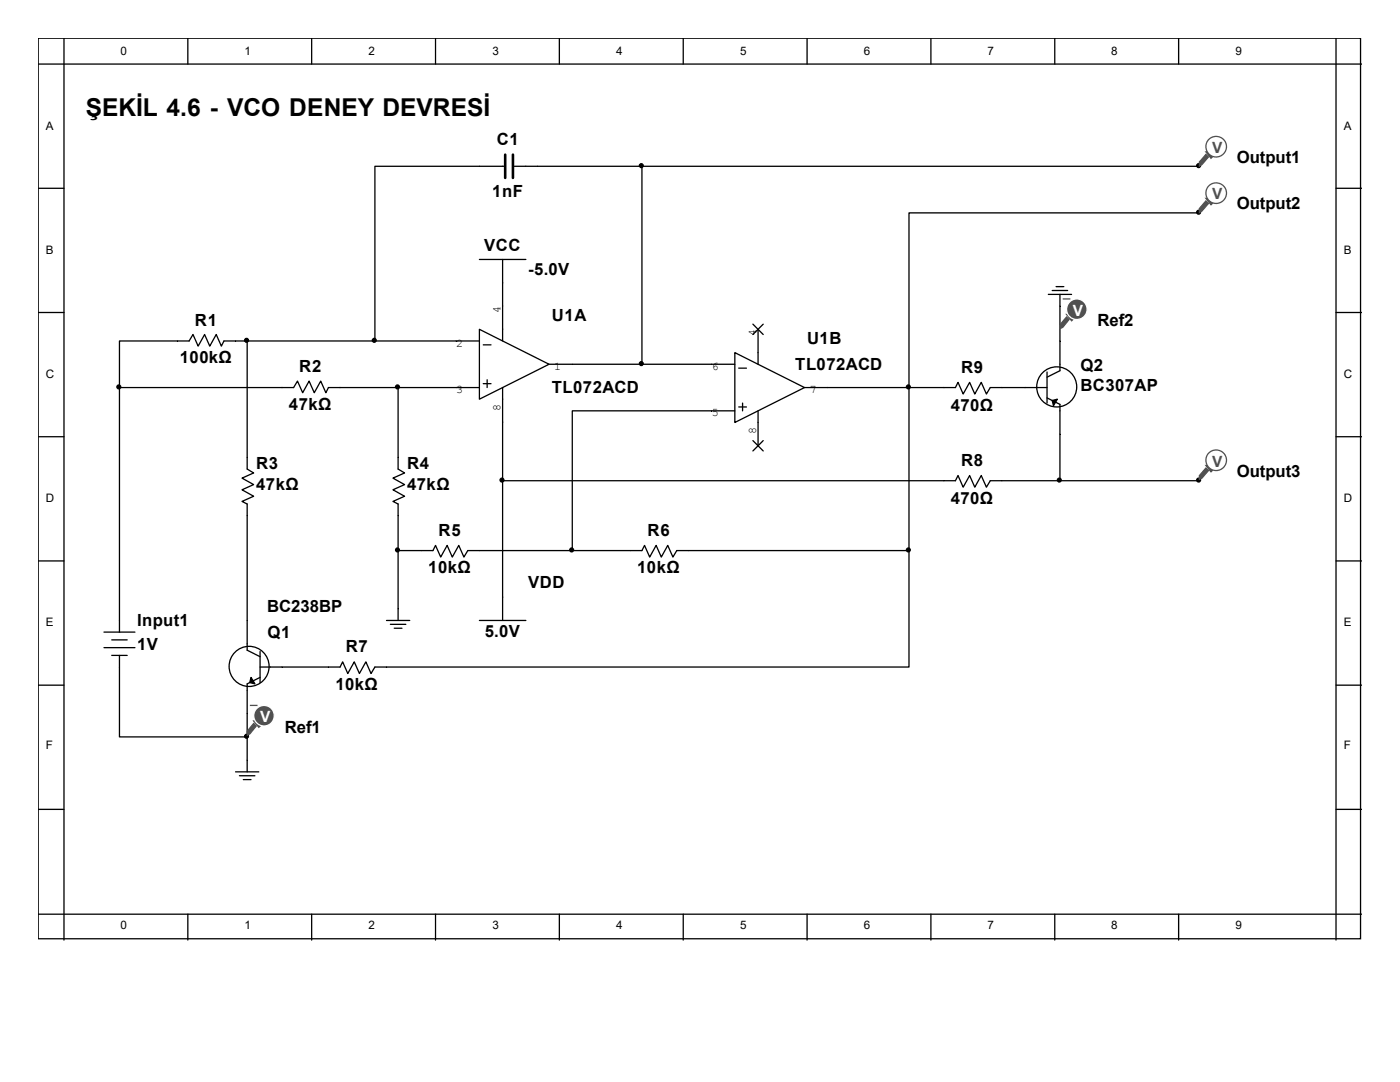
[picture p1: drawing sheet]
<svg xmlns="http://www.w3.org/2000/svg" width="279mm" height="216mm" viewBox="0 0 279 216" stroke-linecap="round" stroke-linejoin="round" font-family="sans-serif">
<g fill="none" stroke="#000" stroke-width=".26">
<path d="M7.6 7.6h263.9v179.7h-263.9zM7.6 12.8h264.2M12.8 7.6v180M37.5 7.6v5.2M62.2 7.6v5.2M86.9 7.6v5.2M111.6 7.6v5.2M136.4 7.6v5.2M161.1 7.6v5.2M185.8 7.6v5.2M210.5 7.6v5.2M235.2 7.6v5.2"/>
<path d="M266.6 7.6v180M7.6 37.6h5.2M100.8 33.2h-26v34.8M102.4 33.2h136.9M128.1 33.2v39.5M266.6 37.6h5.2M95.7 51.8h9.2M100.3 51.8v16.2M209.2 58.7h4.6M210 58h3.1M210.8 57.2h1.5M211.5 58.7v15.3l-2.5 1.3"/>
<path d="M239.3 42.5h-57.9v67.4M7.6 62.4h5.2M23.8 77.3h34.8l.8-1.3 1 2.4 1.3-2.4 1 2.4 1.3-2.4 1 2.4 .6-1.1h30.1M23.8 77.3v48.8M49.3 68v25.6l1.3 .8-2.3 1 2.3 1.3-2.3 1 2.3 1.3-2.3 1.1 1 .5v29.1l2.6 1.3M79.5 77.3v16.3l1.2 .8-2.3 1 2.3 1.3-2.3 1 2.3 1.3-2.3 1.1 1.1 .5v23.2M95.7 65.7l13.9 7-13.9 7zM95.7 68h-51l-.5 1.1-1-2.4-1.3 2.4-1.1-2.4-1.3 2.4-1-2.4-.8 1.3h-13.9v9.3M96.4 68.8h1.6M96.4 76.6h1.6M97.2 75.8v1.5M100.3 77.3v46.5"/>
<path d="M109.6 72.7h37.1M146.7 70.4l13.9 6.9-13.9 7zM147.4 73.5h1.6M150.3 64.7l2 2M151.3 65.7v7M152.3 64.7l-2 2M160.6 77.3h30.1l.5-1 1 2.3 1.3-2.3 1 2.3 1.3-2.3 1.1 2.3 .7-1.3h11.4M209 74.2v6.2M209 79.4l2.5 1.3v15.2M266.6 62.4h5.2M7.6 87.1h5.2M100.3 95.9h90.4l.5-1 1 2.3 1.3-2.3 1 2.3 1.3-2.3 1.1 2.3 .7-1.3h41.7"/>
<path d="M146.7 82h-32.5v27.9M147.4 81.2h1.6M148.2 80.4v1.6M150.3 87.9l2 2.1M151.3 82v7M152.3 87.9l-2 2.1M266.6 87.1h5.2M7.6 111.9h5.2M79.5 109.9h6.9l.5-1.1 1.1 2.4 1.2-2.4 1.1 2.4 1.3-2.4 1 2.4 .8-1.3h34.7l.5-1.1 1.1 2.4 1.2-2.4 1.1 2.4 1.3-2.4 1 2.4 .8-1.3h46.3M181.4 109.9v23.2h-106.6l-.8 1.3-1-2.3-1.3 2.3-1-2.3-1.3 2.3-1-2.3-.5 1h-16M266.6 111.9h5.2M7.6 136.7h5.2"/>
<path d="M20.8 126.1h6.1M20.8 129.2h6.1M22.3 127.7h3.1M22.3 130.8h3.1M23.8 130.8v16.2h25.5M51.9 130v6.2M51.9 135.2l-2.6 1.3v17.5M77.1 123.8h4.7M77.9 124.6h3.1M78.7 125.4h1.5M95.7 123.8h9.2M266.6 136.7h5.2"/>
<path d="M47 154h4.6M47.8 154.8h3.1M48.6 155.6h1.5M7.6 161.5h5.2M266.6 161.5h5.2M7.6 182.4h264.2M37.5 182.4v5.2M62.2 182.4v5.2M86.9 182.4v5.2M111.6 182.4v5.2M136.4 182.4v5.2M161.1 182.4v5.2"/>
<path d="M185.8 182.4v5.2M210.5 182.4v5.2M235.2 182.4v5.2"/>
<circle cx="210.9" cy="77.2" r="4"/>
<circle cx="49.7" cy="133" r="4"/>
</g>
<g fill="#000" stroke="#000" stroke-width=".26">
<path d="M210 79.9l1-.2-.8 1.2zM50.1 135.2l.8 1.3-1.1-.3z"/>
<circle cx="128" cy="33.1" r=".39"/>
<circle cx="239.2" cy="33.1" r=".39"/>
<circle cx="239.2" cy="42.3" r=".39"/>
<circle cx="23.7" cy="77.2" r=".39"/>
<circle cx="49.2" cy="67.9" r=".39"/>
<circle cx="74.7" cy="67.9" r=".39"/>
<circle cx="79.3" cy="77.2" r=".39"/>
<circle cx="128" cy="72.6" r=".39"/>
<circle cx="181.3" cy="77.2" r=".39"/>
<circle cx="100.2" cy="95.8" r=".39"/>
<circle cx="211.4" cy="95.8" r=".39"/>
<circle cx="239.2" cy="95.8" r=".39"/>
<circle cx="79.3" cy="109.7" r=".39"/>
<circle cx="114.1" cy="109.7" r=".39"/>
<circle cx="181.3" cy="109.7" r=".39"/>
<circle cx="49.2" cy="146.9" r=".39"/>
</g>
<path d="M100.8 30.9v4.6M102.4 30.9v4.6" fill="none" stroke="#000" stroke-width=".52"/>
<path d="M50.6 144.4l.5 .5-1.2 1.5-.5 .3v-.8z" fill-rule="evenodd" fill="#505050"/>
<path d="M50.6 144.4l.5 .5-1.2 1.5-.5 .3v-.8z" fill="none" stroke="#505050" stroke-width=".25"/>
<path d="M50.6 143.8h.3l1 1.1-.3 .2z" fill-rule="evenodd" fill="#505050"/>
<path d="M50.6 143.8h.3l1 1.1-.3 .2z" fill="none" stroke="#505050" stroke-width=".25"/>
<circle cx="52.7" cy="142.8" r="2.05" fill="#505050"/>
<circle cx="52.7" cy="142.8" r="2.05" fill="none" stroke="#fff" stroke-width=".25"/>
<path d="M49.9 140.8h1.5" fill="none" stroke="#505050" stroke-width=".25"/>
<path d="M212.9 63.2l.5 .6-1.3 1.5-.6 .3v-.8z" fill-rule="evenodd" fill="#505050"/>
<path d="M212.9 63.2l.5 .6-1.3 1.5-.6 .3v-.8z" fill="none" stroke="#505050" stroke-width=".25"/>
<path d="M212.9 62.7h.2l1 1.1-.2 .2z" fill-rule="evenodd" fill="#505050"/>
<path d="M212.9 62.7h.2l1 1.1-.2 .2z" fill="none" stroke="#505050" stroke-width=".25"/>
<circle cx="214.9" cy="61.7" r="2.05" fill="#505050"/>
<circle cx="214.9" cy="61.7" r="2.05" fill="none" stroke="#fff" stroke-width=".25"/>
<path d="M212.1 59.6h1.5" fill="none" stroke="#505050" stroke-width=".25"/>
<path d="M240.7 30.8l.5 .5-1.3 1.6-.5 .2v-.8z" fill-rule="evenodd" fill="#505050"/>
<path d="M240.7 30.8l.5 .5-1.3 1.6-.5 .2v-.8z" fill="none" stroke="#505050" stroke-width=".25"/>
<path d="M240.7 30.3h.2l1 1-.2 .3z" fill-rule="evenodd" fill="#505050"/>
<path d="M240.7 30.3h.2l1 1-.2 .3z" fill="none" stroke="#505050" stroke-width=".25"/>
<circle cx="242.7" cy="29.3" r="2.06" fill="#fff"/>
<circle cx="242.7" cy="29.3" r="2.06" fill="none" stroke="#505050" stroke-width=".25"/>
<path d="M240.7 40.1l.5 .5-1.3 1.5-.5 .3v-.8z" fill-rule="evenodd" fill="#505050"/>
<path d="M240.7 40.1l.5 .5-1.3 1.5-.5 .3v-.8z" fill="none" stroke="#505050" stroke-width=".25"/>
<path d="M240.7 39.6h.2l1 1-.2 .3z" fill-rule="evenodd" fill="#505050"/>
<path d="M240.7 39.6h.2l1 1-.2 .3z" fill="none" stroke="#505050" stroke-width=".25"/>
<circle cx="242.7" cy="38.5" r="2.06" fill="#fff"/>
<circle cx="242.7" cy="38.5" r="2.06" fill="none" stroke="#505050" stroke-width=".25"/>
<path d="M240.7 93.4l.5 .5-1.3 1.5-.5 .3v-.8z" fill-rule="evenodd" fill="#505050"/>
<path d="M240.7 93.4l.5 .5-1.3 1.5-.5 .3v-.8z" fill="none" stroke="#505050" stroke-width=".25"/>
<path d="M240.7 92.9h.2l1 1-.2 .2z" fill-rule="evenodd" fill="#505050"/>
<path d="M240.7 92.9h.2l1 1-.2 .2z" fill="none" stroke="#505050" stroke-width=".25"/>
<circle cx="242.7" cy="91.8" r="2.06" fill="#fff"/>
<circle cx="242.7" cy="91.8" r="2.06" fill="none" stroke="#505050" stroke-width=".25"/>
<text font-size="4.9" x="17.1" y="23.2">ŞEKİL 4.6 - VCO DENEY DEVRESİ</text>
<g font-size="3.4">
<text x="246.8" y="32.4">Output1</text>
<text x="246.8" y="41.8">Output2</text>
<text x="219" y="65">Ref2</text>
<text x="246.8" y="95.2">Output3</text>
<text x="56.8" y="146.3">Ref1</text>
</g>
<g font-size="3.3">
<text x="99.1" y="29">C1</text>
<text x="98.3" y="39.2">1nF</text>
<text x="96.6" y="50.1">VCC</text>
<text x="105.4" y="54.9">-5.0V</text>
<text x="38.9" y="65">R1</text>
<text x="110.1" y="64">U1A</text>
<text x="161.1" y="68.6">U1B</text>
<text x="35.9" y="72.5">100kΩ</text>
<text x="59.7" y="74.3">R2</text>
<text x="158.7" y="73.7">TL072ACD</text>
<text x="191.8" y="74.5">R9</text>
<text x="215.6" y="74">Q2</text>
<text x="57.7" y="81.7">47kΩ</text>
<text x="110.1" y="78.4">TL072ACD</text>
<text x="189.7" y="82">470Ω</text>
<text x="215.6" y="78.1">BC307AP</text>
<text x="51.1" y="93.6">R3</text>
<text x="81.2" y="93.6">R4</text>
<text x="191.8" y="93">R8</text>
<text x="51.1" y="97.7">47kΩ</text>
<text x="81.2" y="97.7">47kΩ</text>
<text x="189.7" y="100.5">470Ω</text>
<text x="87.5" y="107">R5</text>
<text x="129.2" y="107">R6</text>
<text x="85.5" y="114.4">10kΩ</text>
<text x="105.4" y="117.3">VDD</text>
<text x="127.2" y="114.4">10kΩ</text>
<text x="27.4" y="125">Input1</text>
<text x="53.3" y="122.1">BC238BP</text>
<text x="27.4" y="129.6">1V</text>
<text x="53.4" y="127.3">Q1</text>
<text x="69" y="130.1">R7</text>
<text x="96.7" y="127">5.0V</text>
<text x="66.9" y="137.6">10kΩ</text>
</g>
<g font-size="3.1" fill="#505050">
<text x="241.9" y="30.5">V</text>
<text x="241.9" y="39.8">V</text>
<text x="241.9" y="93.1">V</text>
</g>
<g font-size="3.1" fill="#fff">
<text x="214.1" y="63">V</text>
<text x="51.9" y="144.1">V</text>
</g>
<g font-size="2.3">
<text x="24" y="11">0</text>
<text x="48.8" y="11">1</text>
<text x="73.5" y="11">2</text>
<text x="98.3" y="11">3</text>
<text x="123" y="11">4</text>
<text x="147.7" y="11">5</text>
<text x="172.4" y="11">6</text>
<text x="197.1" y="11">7</text>
<text x="221.8" y="11">8</text>
<text x="246.6" y="11">9</text>
<text x="9.1" y="25.9">A</text>
<text x="268.2" y="25.9">A</text>
<text x="9.1" y="50.7">B</text>
<text x="268.2" y="50.7">B</text>
<text x="99.9" y="62.4" transform="rotate(-90 99.9 62.4)">4</text>
<text x="91.1" y="69.2">2</text>
<text x="150.9" y="67" transform="rotate(-90 150.9 67)">4</text>
<text x="9.1" y="75.4">C</text>
<text x="110.6" y="73.8">1</text>
<text x="142" y="73.8">6</text>
<text x="268.2" y="75.4">C</text>
<text x="91.1" y="78.5">3</text>
<text x="99.9" y="81.9" transform="rotate(-90 99.9 81.9)">8</text>
<text x="142" y="83.1">5</text>
<text x="161.6" y="78.5">7</text>
<text x="150.9" y="86.5" transform="rotate(-90 150.9 86.5)">8</text>
<text x="9.1" y="100.1">D</text>
<text x="268.2" y="100.1">D</text>
<text x="9.1" y="124.8">E</text>
<text x="268.2" y="124.8">E</text>
<text x="9.1" y="149.5">F</text>
<text x="268.2" y="149.5">F</text>
<text x="24" y="185.3">0</text>
<text x="48.8" y="185.3">1</text>
<text x="73.5" y="185.3">2</text>
<text x="98.3" y="185.3">3</text>
<text x="123" y="185.3">4</text>
<text x="147.7" y="185.3">5</text>
<text x="172.4" y="185.3">6</text>
<text x="197.1" y="185.3">7</text>
<text x="221.8" y="185.3">8</text>
<text x="246.6" y="185.3">9</text>
</g>
</svg>
